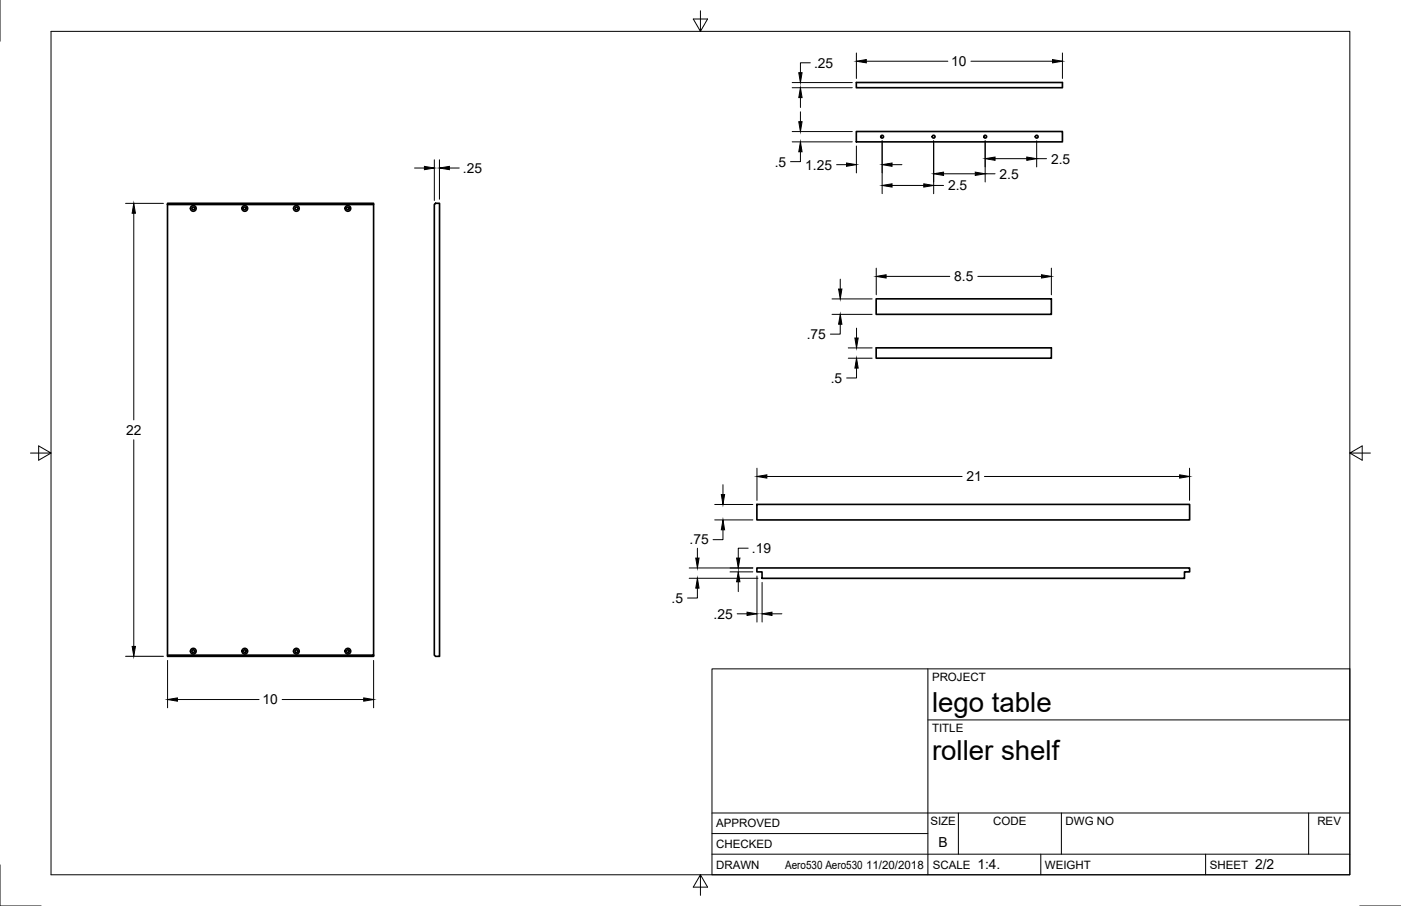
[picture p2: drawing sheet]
<svg xmlns="http://www.w3.org/2000/svg" width="432mm" height="279mm" viewBox="0 0 432 279" stroke-linecap="round" stroke-linejoin="round" font-family="sans-serif">
<!-- layer: Visible -->
<g fill="none" stroke="#000" stroke-width=".51">
<path d="M263.9 25.4h63.5v1.7h-63.5zM263.9 40.6h63.5v3.2h-63.5zM51.6 62.7h63.5v.4h-63.5zM51.6 63.1v138.9M115.1 63.1v138.9h-63.5v.4h63.5v-.4M134.2 62.7h1.3v139.7h-1.3l-.3-.4v-138.9zM270 92.2h54v4.7h-54zM270 107.3h54v3.2h-54zM233.3 155.6h133.3v4.7h-133.3zM233.3 175.2h133.3v1.2h-1.5v2h-130.2v-2h-1.6z"/>
<circle cx="271.9" cy="42.2" r=".43"/>
<circle cx="287.8" cy="42.2" r=".43"/>
<circle cx="303.6" cy="42.2" r=".43"/>
<circle cx="319.5" cy="42.2" r=".43"/>
<circle cx="59.6" cy="64.3" r=".43"/>
<circle cx="59.6" cy="64.3" r=".88"/>
<circle cx="75.4" cy="64.3" r=".43"/>
<circle cx="75.4" cy="64.3" r=".88"/>
<circle cx="91.3" cy="64.3" r=".43"/>
<circle cx="91.3" cy="64.3" r=".88"/>
<circle cx="107.2" cy="64.3" r=".43"/>
<circle cx="107.2" cy="64.3" r=".88"/>
<circle cx="59.6" cy="200.8" r=".43"/>
<circle cx="59.6" cy="200.8" r=".88"/>
<circle cx="75.4" cy="200.8" r=".43"/>
<circle cx="75.4" cy="200.8" r=".88"/>
<circle cx="91.3" cy="200.8" r=".43"/>
<circle cx="91.3" cy="200.8" r=".88"/>
<circle cx="107.2" cy="200.8" r=".43"/>
<circle cx="107.2" cy="200.8" r=".88"/>
</g>
<!-- layer: Border -->
<path d="M0 0v12.7M15.7 9.7h400.3v260.1h-400.3zM215.9 3.3v6.4l-2.2-3.8h4.4l-2.2 3.8M9.4 139.7h6.3l-3.8-2.2v4.4l3.8-2.2M416 139.7l3.8 2.2v-4.4l-3.8 2.2h6.4M0 266.7v12.7h12.7M215.9 269.8l2.2 3.8h-4.4l2.2-3.8v6.3M419.1 279.4h12.7" fill="none" stroke="#000" stroke-width=".31"/>
<!-- layer: Titleblock -->
<path d="M219.4 206.3h196.6v63.5h-196.6zM286 206.3v63.5M286 222h130M219.4 257.1h66.6M219.4 250.7h196.6M295.4 250.7v12.7M327.1 250.7v12.7M403.3 250.7v12.7M219.4 263.4h196.6M320.8 263.4v6.4M371.6 263.4v6.4" fill="none" stroke="#000" stroke-width=".31"/>
<!-- layer: Dimensions -->
<g fill="none" stroke="#000" stroke-width=".31">
<path d="M249.7 19.4h-3v3M263.9 16.3v7.9M267 18.9h25.1M299.3 18.9h25.1M327.4 16.3v7.9M244.2 27.1h18.5M244.2 25.5h18.5M246.7 30.1v3M246.7 34.5v3M127.8 51.8h3M133.9 49.3v12.5M135.4 49.3v12.1"/>
<path d="M138.5 51.8h3M244.2 40.6h18.5M244.2 43.8h18.5M246.7 46.8v3h-3.1M257.9 50.8h3M263.9 45v8.3M271.9 43.4v16.3M274.9 57.2h9.8M274.9 50.8h3.1M287.8 43.4v16.3M287.8 57.2h3M290.8 53.6h9.8"/>
<path d="M303.6 43.4v12.7M303.6 53.6h3.1M306.7 48.9h9.8M319.5 43.4v8.1M319.5 48.9h3.1M38.7 62.7h11.7M41.2 65.8v63.7M256.4 92.2h12.4M256.4 96.9h12.4M259 100v3h-3.1M259 86.1v3M270.1 82.7v8.2"/>
<path d="M273.1 85.2h19.6M301.4 85.2h19.6M324 82.7v8.2M261.5 107.3h7.3M261.5 110.5h7.3M264 113.5v3.1h-3.1M264 101.2v3M41.2 135.6v63.7M220.3 155.6h11.7M222.8 149.5v3M233.3 144.4v9.9M236.3 146.9h60.2"/>
<path d="M303.4 146.9h60.2M366.6 144.4v9.9M212.4 175.2h19.6M212.4 178.3h21.2M214.9 169.1v3M220.3 160.3h11.7M222.8 163.4v3h-3M225 176.4h7M227.5 179.4v3.1M230.6 169.1h-3.1v3M233.3 177.6v14.2M234.9 179.6v12.2"/>
<path d="M214.9 181.4v3h-3M227.2 189.3h3.1M237.9 189.3h3.1M38.7 202.4h11.7M51.6 203.7v14.6M54.7 215.7h25.1M87 215.7h25.1M115.1 203.7v14.6"/>
</g>
<g fill="#000" stroke="#000" stroke-width=".31">
<path d="M263.9 18.9l3.1-.5v1zM324.4 18.4l3 .5-3 .5zM246.7 27.1l.5 3h-1zM246.2 22.4h1l-.5 3.1zM246.2 37.5h1l-.5 3.1zM130.8 51.3l3.1 .5-3.1 .5zM135.4 51.8l3.1-.5v1zM246.7 43.8l.5 3h-1zM260.9 50.3l3 .5-3 .5zM271.9 57.2l3-.5v1zM271.9 50.8l3-.5v1zM284.7 56.7l3.1 .5-3.1 .5z"/>
<path d="M287.8 53.6l3-.5v1zM300.6 53.1l3 .5-3 .5zM303.6 48.9l3.1-.5v1zM316.5 48.4l3 .5-3 .5zM41.2 62.7l.5 3.1h-1zM258.5 89.1h1l-.5 3.1zM259 96.9l.5 3.1h-1zM270.1 85.2l3-.5v1zM321 84.7l3 .5-3 .5zM263.5 104.2h1l-.5 3.1zM264 110.5l.5 3h-1zM222.3 152.5h1l-.5 3.1z"/>
<path d="M233.3 146.9l3-.5v1zM363.6 146.4l3 .5-3 .5zM214.4 172.1h1.1l-.6 3.1zM222.8 160.3l.5 3.1h-1zM227.5 176.4l.5 3h-1zM227 172.1h1l-.5 3.1zM40.7 199.3h1l-.5 3.1zM214.9 178.3l.6 3.1h-1.1zM230.3 188.8l3 .5-3 .5zM234.9 189.3l3-.5v1zM51.6 215.7l3.1-.5v1zM112.1 215.2l3 .5-3 .5z"/>
</g>
<g font-size="8.5">
<text x="287.3" y="219.5">lego table</text>
<text x="287.3" y="234.5">roller shelf</text>
</g>
<g font-size="4.3">
<text x="250.9" y="20.9">.25</text>
<text x="293.2" y="20.4">10</text>
<text x="142.7" y="53.3">.25</text>
<text x="238.8" y="51.4">.5</text>
<text x="248.2" y="52.3">1.25</text>
<text x="324" y="50.4">2.5</text>
<text x="292.2" y="58.7">2.5</text>
<text x="308.1" y="55.1">2.5</text>
<text x="294.1" y="86.7">8.5</text>
<text x="248.7" y="104.5">.75</text>
<text x="256" y="118.1">.5</text>
<text x="38.9" y="134.1">22</text>
<text x="297.9" y="148.5">21</text>
<text x="212.5" y="167.9">.75</text>
<text x="231.7" y="170.6">.19</text>
<text x="207" y="185.9">.5</text>
<text x="219.9" y="190.8">.25</text>
<text x="80.9" y="217.2">10</text>
<text x="289.3" y="261.2">B</text>
<text x="301.2" y="268.1">1:4.</text>
<text x="386.8" y="268.1">2/2</text>
</g>
<g font-size="3.5">
<text x="287.3" y="210.1">PROJECT</text>
<text x="287.3" y="225.8">TITLE</text>
<text x="220.7" y="255.2">APPROVED</text>
<text x="286.7" y="254.5">SIZE</text>
<text x="306.1" y="254.5">CODE</text>
<text x="328.4" y="254.5">DWG NO</text>
<text x="406" y="254.5">REV</text>
<text x="220.7" y="261.5">CHECKED</text>
<text x="220.7" y="267.9">DRAWN</text>
<text x="242" y="267.9">Aero530 Aero530</text>
<text x="267" y="267.9">11/20/2018</text>
<text x="287.5" y="267.9">SCALE</text>
<text x="322.1" y="267.9">WEIGHT</text>
<text x="372.9" y="267.9">SHEET</text>
</g>
</svg>
